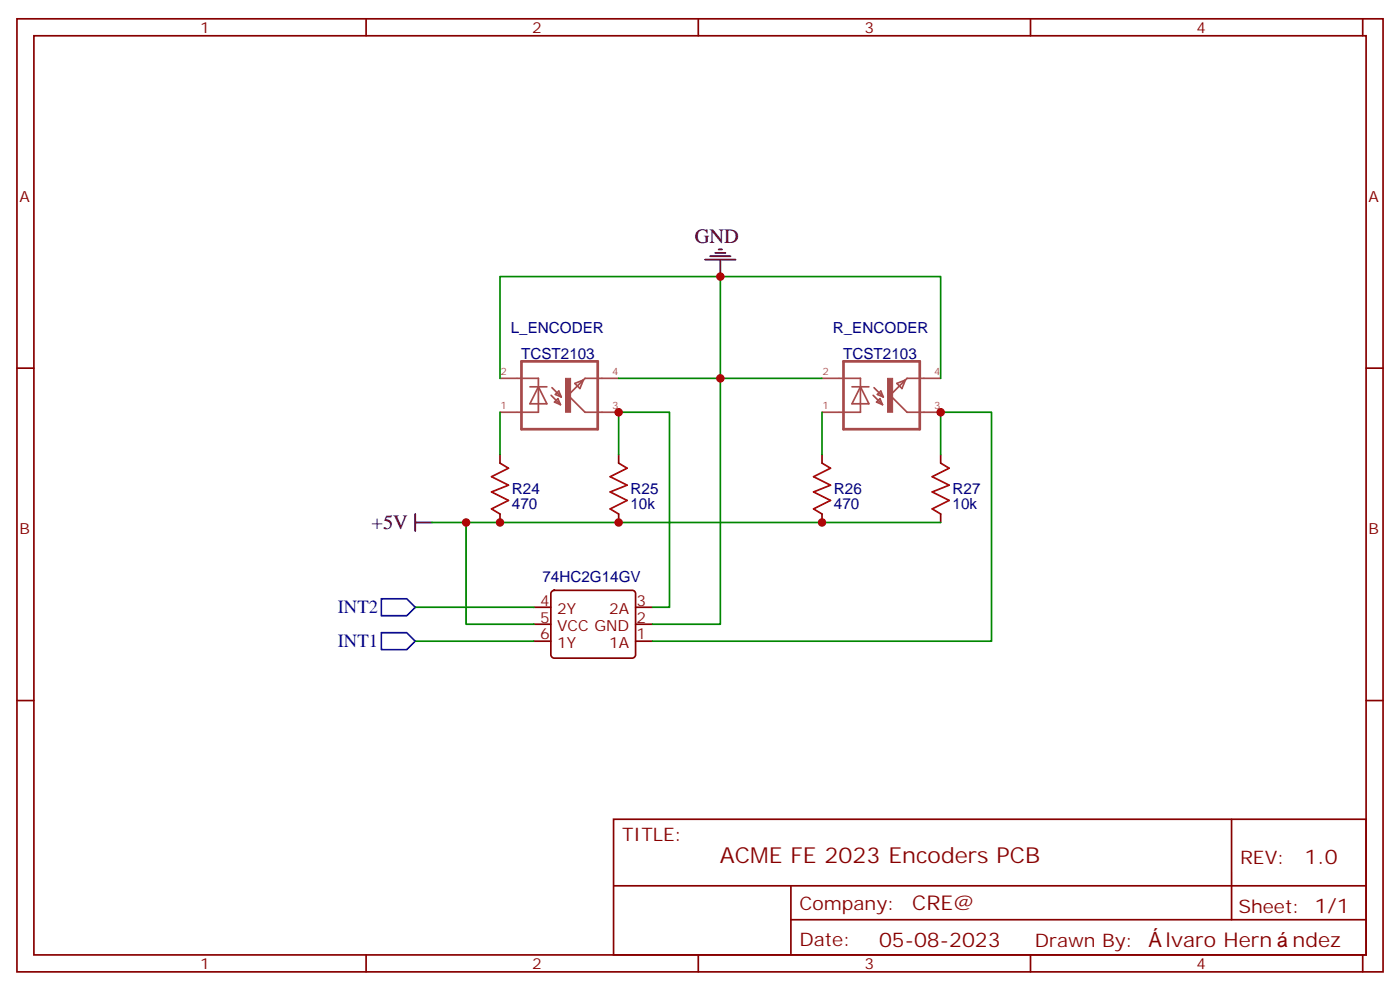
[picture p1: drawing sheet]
<svg xmlns="http://www.w3.org/2000/svg" width="291mm" height="206mm" viewBox="0 0 291 206" stroke-linecap="round" stroke-linejoin="round" font-family="sans-serif">
<g fill="none" stroke="#870000" stroke-width=".35">
<path d="M3.5 3.9h284.4v198.3h-284.4zM7.1 7.4h277.2v191.2h-277.2zM76.2 3.9v3.5M145.3 3.9v3.5M214.5 3.9v3.5M283.6 3.9v3.5M3.5 76.6h3.6M284.3 76.6h3.6M104.1 94.6v1.7M128.8 94.6v1.7M171.1 94.6v1.7M195.8 94.6v1.7"/>
<path d="M104.1 106.9v1.8M128.8 106.9v1.8M171.1 106.9v1.8M195.8 106.9v1.8M111.1 133.4h3.6M111.1 129.9h3.6M111.1 126.3h3.6M114.9 123l.5-.2h16.2a.71 .71 0 0 1 .7 .7v12.7a.76 .76 0 0 1-.7 .7h-16.2a.76 .76 0 0 1-.7-.7v-12.7zM132.3 133.4h3.5M132.3 129.9h3.5M132.3 126.3h3.5M3.5 145.7h3.6"/>
<path d="M284.3 145.7h3.6M127.7 170.4h156.6v28.2h-156.6zM256.3 170.5v20.8M76.2 198.6v3.6M127.7 184.3h156.5M145.3 198.6v3.6M164.6 191.3h119.6M164.6 184.3v14.1M214.5 198.6v3.6M283.6 198.6v3.6"/>
</g>
<path d="M104.1 96.3l1.7 1.1-3.5 1.8 3.5 1.7-3.5 1.4 3.5 1.8-3.5 1.8 1.8 1M128.8 96.3l1.7 1.1-3.5 1.8 3.5 1.7-3.5 1.4 3.5 1.8-3.5 1.8 1.8 1M171.1 96.3l1.8 1.1-3.6 1.8 3.6 1.7-3.6 1.4 3.6 1.8-3.6 1.8 1.8 1M195.8 96.3l1.8 1.1-3.6 1.8 3.6 1.7-3.6 1.4 3.6 1.8-3.6 1.8 1.8 1" fill="none" stroke="#a10000" stroke-width=".35"/>
<g fill="none" stroke="#a64a4a" stroke-width=".35">
<path d="M104.1 78.7h3.4M107.7 78.7h4.4v7.1h-4.4M119.6 79.8l1.8-.7-.7 1.7zM128.8 78.7h-7l-3.6 3.5 3.6 3.6h7M171.1 78.7h3.5M174.7 78.7h4.4v7.1h-4.4M186.7 79.8l1.7-.7-.7 1.7zM195.8 78.7h-7l-3.5 3.5 3.5 3.6h7M104.1 85.8h3.4M110.3 80.5h3.5M112.1 80.5l1.7 3.5h-3.5zM114.7 82.2l1.9 2"/>
<path d="M114.9 80.6l1.9 2M115.4 83.6l.7-.7 .5 1.3zM115.6 82.1l.7-.7 .5 1.2zM171.1 85.8h3.5M177.3 80.5h3.6M179.1 80.5l1.8 3.5h-3.6zM181.7 82.2l2 2M181.9 80.6l2 2M182.4 83.6l.7-.7 .6 1.3zM182.6 82.1l.7-.7 .6 1.2z"/>
</g>
<path d="M108.5 75.2h15.9v14.1h-15.9zM175.6 75.2h15.8v14.1h-15.8z" fill="none" stroke="#a64a4a" stroke-width=".56"/>
<g fill="#a64a4a" stroke="#a64a4a" stroke-width=".21">
<path d="M117.7 78.7h1.1v7.1h-1.1z"/>
<path d="M184.7 78.7h1.1v7.1h-1.1z"/>
</g>
<path d="M146.8 54h6.3M147.8 53.3h4.2M148.9 52.6h2.1M149.6 51.9h.7M149.9 54v3.5M86.4 108.7h3.6M86.4 106.9v3.6" fill="none" stroke="#000" stroke-width=".35"/>
<path d="M79.4 131.6h5.3l1.7 1.8-1.7 1.7h-5.3zM79.4 124.6h5.3l1.7 1.7-1.7 1.8h-5.3z" fill="none" stroke="#00f" stroke-width=".35"/>
<path d="M149.9 57.5h45.9v21.2M104.1 78.7v-21.2h45.8v72.4h-14.1M128.8 78.7h42.3M104.1 85.8v8.8M128.8 94.6v-8.8h10.5v40.5h-3.5M171.1 85.8v8.8M195.8 94.6v-8.8h10.6v47.6h-70.6M90 108.7h105.8M97 108.7v21.2h14.1M86.4 133.4h24.7M86.4 126.3h24.7" fill="none" stroke="#008700" stroke-width=".35"/>
<g fill="#c00">
<circle cx="128.8" cy="108.7" r=".88"/>
<circle cx="104.1" cy="108.7" r=".88"/>
<circle cx="171.1" cy="108.7" r=".88"/>
<circle cx="149.9" cy="57.5" r=".88"/>
<circle cx="149.9" cy="78.7" r=".88"/>
<circle cx="97" cy="108.7" r=".88"/>
<circle cx="128.8" cy="85.8" r=".88"/>
<circle cx="195.8" cy="85.8" r=".88"/>
</g>
<text font-size="4.6" fill="#800" x="149.8" y="179.5">ACME FE 2023 Encoders PCB</text>
<g font-size="4.2">
<text x="144.6" y="50.5">GND</text>
<text x="77.4" y="110.1">+5V</text>
</g>
<g font-size="4.2" fill="#800">
<text x="271.5" y="179.7">1.0</text>
<text x="189.9" y="189.3">CRE@</text>
<text x="183" y="197.1">05-08-2023</text>
<text x="242.6" y="197">lvaro Hern</text>
<text x="269" y="197">ndez</text>
</g>
<g font-size="3.9" fill="#00f">
<text x="70.3" y="127.6">INT2</text>
<text x="70.3" y="134.6">INT1</text>
</g>
<g font-size="3.9" fill="#800">
<text x="129.5" y="175">TITLE:</text>
<text x="258.1" y="179.7">REV:</text>
<text x="166.4" y="189.2">Company:</text>
<text x="257.7" y="189.8">Sheet: 1/1</text>
<text x="166.4" y="196.9">Date:</text>
<text x="215.4" y="197">Draw</text>
<text x="225.6" y="197">n By:</text>
</g>
<g font-size="3.2" fill="#800">
<text x="41.6" y="6.9">1</text>
<text x="110.8" y="6.9">2</text>
<text x="179.9" y="6.9">3</text>
<text x="249.1" y="6.9">4</text>
<text x="4.1" y="42">A</text>
<text x="284.9" y="42">A</text>
<text x="4.1" y="111.2">B</text>
<text x="284.9" y="111.2">B</text>
<text x="116" y="131.3">VCCGND</text>
<text x="116" y="127.7">2Y</text>
<text x="126.8" y="127.7">2A</text>
<text x="116" y="134.8">1Y</text>
<text x="126.8" y="134.8">1A</text>
<text x="41.6" y="201.6">1</text>
<text x="110.8" y="201.6">2</text>
<text x="179.9" y="201.6">3</text>
<text x="249.1" y="201.6">4</text>
</g>
<g font-size="3.2" fill="#000080">
<text x="106.3" y="69.2">L_ENCODER</text>
<text x="173.3" y="69.2">R_ENCODER</text>
<text x="108.4" y="74.6">TCST2103</text>
<text x="175.5" y="74.6">TCST2103</text>
<text x="106.5" y="106">470</text>
<text x="106.5" y="102.8">R24</text>
<text x="131.2" y="106">10k</text>
<text x="131.2" y="102.8">R25</text>
<text x="173.6" y="106">470</text>
<text x="173.6" y="102.8">R26</text>
<text x="198.3" y="106">10k</text>
<text x="198.3" y="102.8">R27</text>
<text x="112.9" y="121">74HC2G14GV</text>
</g>
<g font-size="3.2" fill="#630">
<text x="112.5" y="126">4</text>
<text x="132.5" y="126">3</text>
<text x="112.5" y="129.5">5</text>
<text x="132.5" y="129.5">2</text>
<text x="112.5" y="133">6</text>
<text x="132.5" y="133">1</text>
</g>
<g font-size="2.1" fill="#a54b4b">
<text x="104.2" y="78">2</text>
<text x="127.4" y="78">4</text>
<text x="171.2" y="78">2</text>
<text x="194.5" y="78">4</text>
<text x="104.2" y="85.1">1</text>
<text x="127.4" y="85.1">3</text>
<text x="171.2" y="85.1">1</text>
<text x="194.5" y="85.1">3</text>
</g>
</svg>
